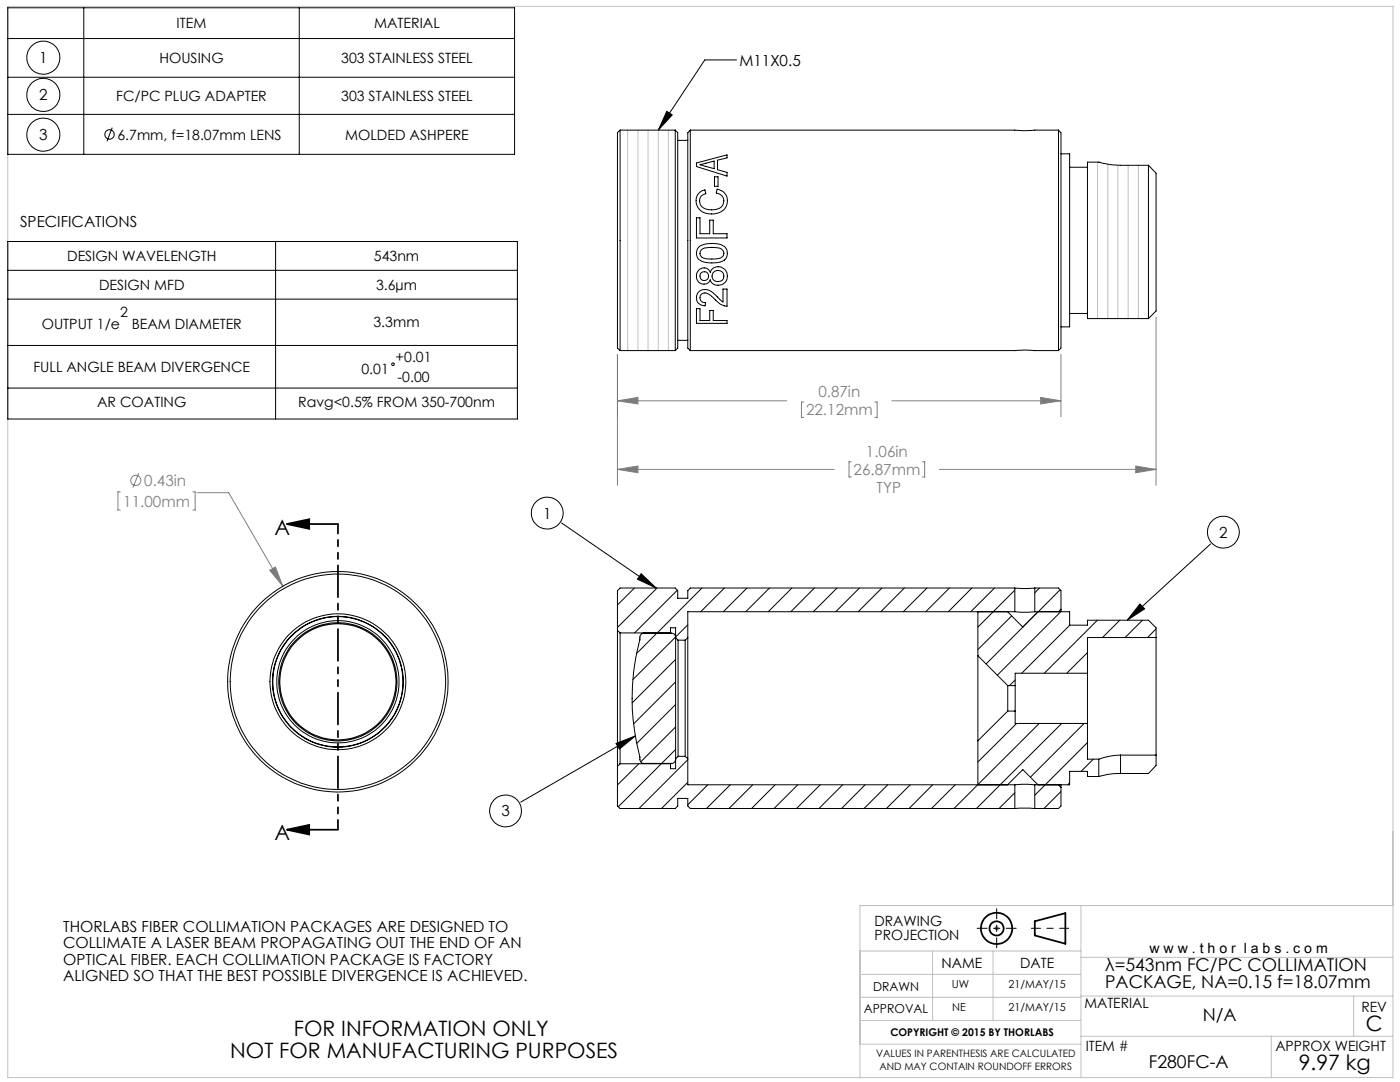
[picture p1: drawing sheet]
<svg xmlns="http://www.w3.org/2000/svg" width="279mm" height="216mm" viewBox="0 0 279 216" stroke-linecap="round" stroke-linejoin="round" font-family="sans-serif">
<g fill="none" stroke="#000" stroke-width=".35">
<path d="M57.3 104.6l4.4-1v1.9zM57.3 104.6h10.1M57.3 165.6l4.4-1v1.9zM57.3 165.6h10.1M206.5 183.8l6.1-1.6v6.1l-6.1-1.6z"/>
<circle cx="198.9" cy="185.2" r="3.1"/>
<circle cx="198.9" cy="185.2" r="1.4"/>
</g>
<g fill="none" stroke="#808080" stroke-width=".2">
<path d="M123.2 70.7v26.1M123.2 80h33.8M123.2 80l4.1-.7v1.3zM178 80h33.7M207.7 79.3l4 .7-4 .6zM211.7 70.7v12.4M230.7 63.3v33.5M24 98.1h-.5v3.7h.5M27.7 94.4l-1.2 2.9M38.5 98.1h.4v3.7h-.4M39.3 98.3h6.3l10.8 18.7M123.2 93.7h43.3"/>
<path d="M123.2 93.7l4.1-.7v1.3zM160.4 80.2h-.5v3.1h.5M169.9 92.1h-.5v3.1h.5M174.6 80.2h.4v3.1h-.4M184.1 92.1h.4v3.1h-.4M187.5 93.7h43.2M226.7 93l4 .7-4 .6zM53.8 113.8l1.2-.7 1.4 3.9zM198.4 185.2h1M198.5 184.9l.7 .7M198.9 184.7v1M199.2 184.9l-.7 .7"/>
<circle cx="27.1" cy="95.8" r="1.01"/>
</g>
<path d="M205.8 185.2h7.5" fill="none" stroke="#000" stroke-width=".2" stroke-dasharray="15.2 1.3 1.3 1.3" stroke-dashoffset="13.4"/>
<path d="M195 185.2h7.8M198.9 181.3v7.8" fill="none" stroke="#000" stroke-width=".2" stroke-dasharray="15.2 1.3 1.3 1.3" stroke-dashoffset="13.2"/>
<g fill="none" stroke="#c0c0c0" stroke-width=".2">
<path d="M1.6 1.3h276.4v213.7h-276.4zM125.3 26v44M127.3 26v44M129.3 26v44M131.4 26v44M133.4 26v44M219 32.3v31.3M221.1 32.8v30.8M223.1 32.9v30.7M225.1 33v30.6M227.2 33v30.6M171.6 189.8h44.1"/>
<path d="M171.6 199h44.1M171.6 194.4h44.1M186.1 189.8v13.8M198.2 189.8v13.8M215.7 198.8h62.3M215.7 180.7v34.3M215.7 191h62.3M270.2 198.8v8M278 180.7h-106.4v34.3M171.6 203.6h44.1M171.6 208.4h44.1M215.7 206.8h62.3"/>
<path d="M253.7 206.8v8.2"/>
</g>
<g fill="none" stroke="#000" stroke-width=".2">
<path d="M1.6 1.6h101.1v29.2h-101.1zM1.6 7.7h101.1M1.6 15.4h101.1M16.7 1.6v29.2M59.7 1.6v29.2M147 12h-6.3l-9.3 14M1.6 22.8h101.1M22.4 25.5l-1.1 2.7M133.1 22.2l1.1 .7-2.8 3.1zM1.6 48.2h101.7v35.4h-101.7zM1.6 53.9h101.7M1.6 59.7h101.7"/>
<path d="M55 48.2v35.4M1.6 68.9h101.7M1.6 77.4h101.7M112.1 104.4l18.9 12.9M128 114.5l3 2.8-3.8-1.7zM241.6 108.5l-16.6 15.3M227.5 120.5l.9 1-3.4 2.3zM122.9 148.3l3.9-1.4-3.2 2.6zM126.8 146.9l-22.9 13.2"/>
<circle cx="8.7" cy="19" r="3.3"/>
<circle cx="8.7" cy="11.5" r="3.3"/>
<circle cx="8.7" cy="26.9" r="3.3"/>
<circle cx="21.9" cy="26.8" r=".93"/>
<circle cx="78.4" cy="72.7" r=".28"/>
<circle cx="109.2" cy="102.4" r="3.2"/>
<circle cx="244.2" cy="106.2" r="3.2"/>
<circle cx="100.9" cy="161.8" r="3.2"/>
</g>
<path d="M67.4 104.5v61" fill="none" stroke="#000" stroke-width=".35" stroke-dasharray="6.3 1.3 1.3 1.3 1.3 1.3" stroke-dashoffset="4.4"/>
<g fill="#000">
<path d="M57.3 104.6l4.4-1v1.9zM57.3 165.6l4.4-1v1.9z"/>
<path d="M128 114.5l3 2.8-3.8-1.7zM227.5 120.5l.9 1-3.4 2.3zM122.9 148.3l3.9-1.4-3.2 2.6zM133.1 22.2l1.1 .7-2.8 3.1z"/>
</g>
<path d="M53.8 113.8l2.6 3.2-1.4-3.9zM123.2 80l4.1-.7v1.3zM207.7 79.3l4 .7-4 .6zM123.2 93.7l4.1-.7v1.3zM226.7 93l4 .7-4 .6z" fill="#808080"/>
<g fill="none" stroke="#000" stroke-width=".2">
<path d="M123.8 26v44M123.8 26l-.6 .5v43l.6 .5M123.8 26h11M134.8 26v44M134.8 26l.5 .5v43l-.5 .5M135.3 28h2M137.8 26h64.8l1.4 .1 7.2-.1M137.8 26v44M137.8 26l-.5 .5v43l.5 .5M139 32.5l6.1-1.6v.6l-1.9 .5v1.9l1.9 .5v.7l-6.1-1.9zM139.6 38.4l1.1-.5 .2 .8a1.57 1.57 0 0 0-1.3 1.6 1.57 1.57 0 0 0 1.5 1.5h.6a2.22 2.22 0 0 0 2.7-1.3 1.56 1.56 0 0 0-1.5-2l.2-.8a2.47 2.47 0 0 1 2.1 2.7 2.47 2.47 0 0 1-2.5 2.3 3.1 3.1 0 0 1-3.8-2.3l.1-1.1zM139.7 32.9l2.8-.8v1.6z"/>
<path d="M142.6 35.3h.7v1.9h-.7zM211.2 26v44M211.2 26l.5 .5v43l-.5 .5M211.7 30.7h1.8v34.5h-1.8M213.5 33.4h3.5M229.2 33v30.6M229.2 33h-5.6l-2-.2-2.3-.5h-2.3v31.3h12.2M229.2 33l1.5 1.6v27.5l-1.5 1.5M139 43.5h.7v3.1h1.9v-2.7h.7v2.7h2.8v.9h-6.1zM139.3 58.4a2.26 2.26 0 0 1 3.4 .4l1.6 1.5v-2.6h.8v3.4a3.8 3.8 0 0 1-2.8-1.7 1.86 1.86 0 0 0-2.4-.7 1 1 0 0 0-.1 1.2 1 1 0 0 0 1 .5l-.1 .6a1.63 1.63 0 0 1-1.6-.8 1.63 1.63 0 0 1 .2-1.8zM139.4 49.4a4.9 4.9 0 0 1 5.3 0 1.81 1.81 0 0 1 .3 1.9 1.81 1.81 0 0 1-1.6 1.1l-1.6 .1a3.4 3.4 0 0 1-2.6-1 1.87 1.87 0 0 1 .2-2.1zM139.6 53.7a1.37 1.37 0 0 1 2.1 .6 1.83 1.83 0 0 1 3.1-.4 1.83 1.83 0 0 1-1 3 1.62 1.62 0 0 1-2.1-1.1 1.5 1.5 0 0 1-2 .7 1.5 1.5 0 0 1-.6-2z"/>
<path d="M139.9 49.9a4.3 4.3 0 0 1 3.1-.5 1.14 1.14 0 0 1 1.2 .5 1.14 1.14 0 0 1 0 1.3 4.2 4.2 0 0 1-2.8 .5 1.4 1.4 0 0 1-1.7-1.3zM123.8 70h11M135.3 67.9h2M137.8 70h64.9l1.5-.2 7 .2M139 61.6h.7v2.4h1.9v-2.1h.7v2.1h2.8v.5h-6.1zM213.5 62.5h3.5M126.6 117.3l-3.4 3.4M131.1 117.3l-7.9 7.9M135.2 117.8l-8.6 8.5M140.1 117.3l-8.9 9M144.6 117.3l-4.8 4.8M149.1 117.3l-4.7 4.8"/>
<path d="M153.6 117.3l-4.8 4.8M158 117.3l-4.7 4.8M162.5 117.3l-4.7 4.8M167 117.3l-4.7 4.8M171.5 117.3l-4.7 4.8M176 117.3l-4.7 4.8M180.5 117.3l-4.7 4.8M185 117.3l-4.7 4.8M189.5 117.3l-4.8 4.8M194 117.3l-4.7 4.8M198.5 117.3l-4.8 4.8M202.5 117.3l1.4 .1 2.6-.1"/>
<path d="M202.5 117.3v4.8M202.5 117.3h-64.7l-.5 .6v1.5h-2v-1.5l-.5-.6h-11l-.6 .6v7.9M202.5 117.8l-7.3 7.3M206.5 117.3v4.8M206.5 117.3h4.7l.5 .6v3.7M207.4 117.3l-.9 1M211.6 117.7l-14.8 14.8M123.2 125.8v27.1M123.2 125.8l.6 .5M123.8 126.3v26.1M123.8 126.3h10M131.1 126.3l-4 4.1"/>
<path d="M133.8 126.3h.1M133.8 126.3v-1h1v28.1h-1v-1M134.8 127.1a.85 .85 0 0 0-.8-.8h-5.5a.92 .92 0 0 0-.8 1.3 45.3 45.3 0 0 0 0 23.5 1.07 1.07 0 0 0 .5 1.2h5.8a.78 .78 0 0 0 .8-.7M134.8 127.2l.5 .5M134.8 131.6l-8.6 8.7M134.8 136.1l-8.4 8.4M134.8 127.1l-8.5 8.5M135.3 127.7v23.2M135.3 127.7h1.4M136.7 127.7v23.2M137.3 127.2v24.2M137.3 127.2l-.6 .5"/>
<path d="M137.3 124.7l-2.5 2.4M195.2 130.8v17M195.2 130.8l5.9 6M195.2 122.1v8.7M201.1 122.1l3 3 3.1-3M201.1 136.8v5.1M201.1 136.8h1.5M201.9 122.9l-6.7 6.7M202.5 122.1l1.2 .1 2.8-.1M202.5 122.1h-65.2v5.1M202.6 136.8v5.1M202.6 135.7l-1.1 1.1"/>
<path d="M206.5 122.1h7v2.6h3.5v-.9h12.2l1.5 1.5v1.9M211.2 122.1h.1M211.7 122.1l-12.7 12.6M211.7 121.6v.5M211.7 121.6l-.5 .5M213.5 124.7l-9.6 9.6M217 134.3v10.1M217 134.3h-14.4v2.5M217 130.2l-4.1 4.1M219 123.8l-10.6 10.5M223.5 123.8l-3.5 3.4M228 123.8l-3.5 3.4"/>
<path d="M230.7 127.2v23.5M230.7 127.2h-13.7v7.1M230.7 125.5l-1.7 1.7M123.2 152.9v7.9l.6 .5h11l.5-.5v-1.5h2v1.5l.5 .5h64.7M123.8 152.4l-.6 .5M123.8 152.4h10M127.5 152.4l-4.3 4.2M132 152.4l-8.6 8.6M133.8 152.3v.1M134.8 149.5l-2.8 2.8M134.8 140.6l-7.7 7.7M134.8 145.1l-6.9 6.9"/>
<path d="M135.3 150.9l-.5 .5M135.3 150.9h1.4M136.7 150.9l.6 .5M137.3 151.4v5.2h65.2M137.3 151.6l-9.8 9.7M137.3 156.1l-5.3 5.2M141.3 156.6l-4 4M145.7 156.6l-4.7 4.7M150.2 156.6l-4.7 4.7M154.7 156.6l-4.7 4.7M159.2 156.6l-4.7 4.7M163.7 156.6l-4.7 4.7"/>
<path d="M168.2 156.6l-4.8 4.7M172.6 156.6l-4.6 4.7M177.2 156.6l-4.8 4.7M181.6 156.6l-4.7 4.7M186.1 156.6l-4.7 4.7M190.6 156.6l-4.7 4.7M195.2 147.8v8.8M201.1 156.6l3-3 3.1 3M201.1 141.9l-5.9 5.9M201.1 141.9h1.5M202.5 156.6l1.4-.1 2.6 .1M202.5 156.6v4.7"/>
<path d="M202.5 158.2l-3.1 3.1M202.6 141.9v2.5h14.4M202.9 144.4l-7.7 7.6M206.5 156.6v4.7M207.4 144.4l-17 16.9M211.2 156.6h.1M211.2 156.6l.5 .5M211.7 156.6v.5M211.7 157.1v3.7l-.5 .5h-4.7M211.7 157.9l-3.3 3.4M211.9 144.4l-17 16.9M213.5 156.2l-.4 .4"/>
<path d="M216.4 144.4l-10.8 10.7M217 144.4v7.1h2.3M217 148.2l-10.5 10.5M218.2 151.5l-2.4 2.4M219.3 154.9h-2.3v-1h-3.5v2.7h-7M219.3 151.5v3.4M219.3 154.9h.1M223.6 150.7a12.9 12.9 0 0 0-4.3 .8M223.6 154.3a15.9 15.9 0 0 0-4.3 .6M223.6 150.7h7.1M223.6 150.7v3.6M230.7 150.7v2.1l-1.5 1.5h-5.6"/>
<path d="M202.5 161.3h4"/>
<circle cx="140.5" cy="55.1" r=".89"/>
<circle cx="143.3" cy="55.1" r="1.15"/>
<circle cx="67.4" cy="136" r="12.2"/>
<circle cx="67.4" cy="136" r="21.5"/>
<circle cx="67.4" cy="136" r="13.6"/>
<circle cx="67.4" cy="136" r="11.8"/>
<circle cx="67.4" cy="136.1" r="13"/>
<circle cx="67.4" cy="136" r="11.6"/>
<circle cx="67.4" cy="136" r="22"/>
<circle cx="67.4" cy="136" r="13"/>
</g>
<g font-size="4.2">
<text x="54.8" y="106.7">A</text>
<text x="54.8" y="167.7">A</text>
<text x="58.6" y="206.8">FOR INFORMATION ONLY</text>
<text x="272.6" y="205.8">C</text>
<text x="45.9" y="211">NOT FOR MANUFACTURING PURPOSES</text>
<text x="259.2" y="213.6">9.97 kg</text>
</g>
<g font-size="3.5">
<text x="220.6" y="193.7">λ=543nm FC/PC COLLIMATION</text>
<text x="220.6" y="197.2">PACKAGE, NA=0.15 f=18.07mm</text>
<text x="240.1" y="203.7">N/A</text>
<text x="229.3" y="213.1">F280FC-A</text>
</g>
<g font-size="3">
<text x="7.8" y="12.6">1</text>
<text x="147.6" y="13.2">M11X0.5</text>
<text x="7.8" y="20">2</text>
<text x="7.8" y="28">3</text>
<text x="4" y="45.2">SPECIFICATIONS</text>
<text x="108.4" y="103.5">1</text>
<text x="243.3" y="107.3">2</text>
<text x="100.1" y="162.9">3</text>
<text x="12.6" y="185.9">THORLABS FIBER COLLIMATION PACKAGES ARE DESIGNED TO</text>
<text x="12.6" y="189.2">COLLIMATE A LASER BEAM PROPAGATING OUT THE END OF AN</text>
<text x="12.6" y="192.5">OPTICAL FIBER. EACH COLLIMATION PACKAGE IS FACTORY</text>
<text x="12.6" y="195.8">ALIGNED SO THAT THE BEST POSSIBLE DIVERGENCE IS ACHIEVED.</text>
</g>
<g font-size="3" fill="#808080">
<text x="160.9" y="82.9">22.12mm</text>
<text x="163.3" y="79.3">0.87in</text>
<text x="170.4" y="94.8">26.87mm</text>
<text x="172.8" y="91.2">1.06in</text>
<text x="24.6" y="101.1">11.00mm</text>
<text x="28.8" y="97">0.43in</text>
<text x="175" y="98.4">TYP</text>
</g>
<g font-size="2.8">
<text x="35.3" y="5.7">ITEM</text>
<text x="74.7" y="5.7">MATERIAL</text>
<text x="31.8" y="12.6">HOUSING</text>
<text x="68.1" y="12.6">303 STAINLESS STEEL</text>
<text x="23.2" y="20.2">FC/PC PLUG ADAPTER</text>
<text x="68.1" y="20.2">303 STAINLESS STEEL</text>
<text x="23.4" y="27.9">6.7mm, f=18.07mm LENS</text>
<text x="68.9" y="27.9">MOLDED ASHPERE</text>
<text x="13.4" y="52.1">DESIGN WAVELENGTH</text>
<text x="74.6" y="52.1">543nm</text>
<text x="19.8" y="57.8">DESIGN MFD</text>
<text x="75.1" y="57.8">3.6µm</text>
<text x="8.3" y="65.7">OUTPUT 1/e</text>
<text x="24" y="63.3">2</text>
<text x="26.3" y="65.7">BEAM DIAMETER</text>
<text x="74.5" y="65.3">3.3mm</text>
<text x="6.7" y="74.2">FULL ANGLE BEAM DIVERGENCE</text>
<text x="72.1" y="74.5">0.01</text>
<text x="79" y="72.2">+0.01</text>
<text x="79.3" y="76.3">-0.00</text>
<text x="19.4" y="81.3">AR COATING</text>
<text x="59.5" y="81.3">Ravg&lt;0.5% FROM 350-700nm</text>
<text x="174.5" y="184.8">DRAWING</text>
<text x="174.5" y="187.6">PROJECTION</text>
<text x="229.4" y="190.2">w w w . t h o r l a b s . c o m</text>
<text x="187.9" y="193.2">NAME</text>
<text x="203.6" y="193.2">DATE</text>
<text x="216.4" y="201.2">MATERIAL</text>
<text x="271.7" y="201.8">REV</text>
<text x="216.7" y="209.7">ITEM #</text>
<text x="254.5" y="209.7">APPROX WEIGHT</text>
</g>
<g font-size="2.5">
<text x="174.2" y="197.7">DRAWN</text>
<text x="172.4" y="202.2">APPROVAL</text>
</g>
<g font-size="2.2">
<text x="190" y="197.2">UW</text>
<text x="201.3" y="197.2">21/MAY/15</text>
<text x="190" y="201.7">NE</text>
<text x="201.3" y="201.7">21/MAY/15</text>
</g>
<text font-size="2.1" x="177.7" y="206.8">COPYRIGHT © 2015 BY THORLABS</text>
<g font-size="2">
<text x="174.8" y="211">VALUES IN PARENTHESIS ARE CALCULATED</text>
<text x="175.5" y="213.5">AND MAY CONTAIN ROUNDOFF ERRORS</text>
</g>
</svg>
